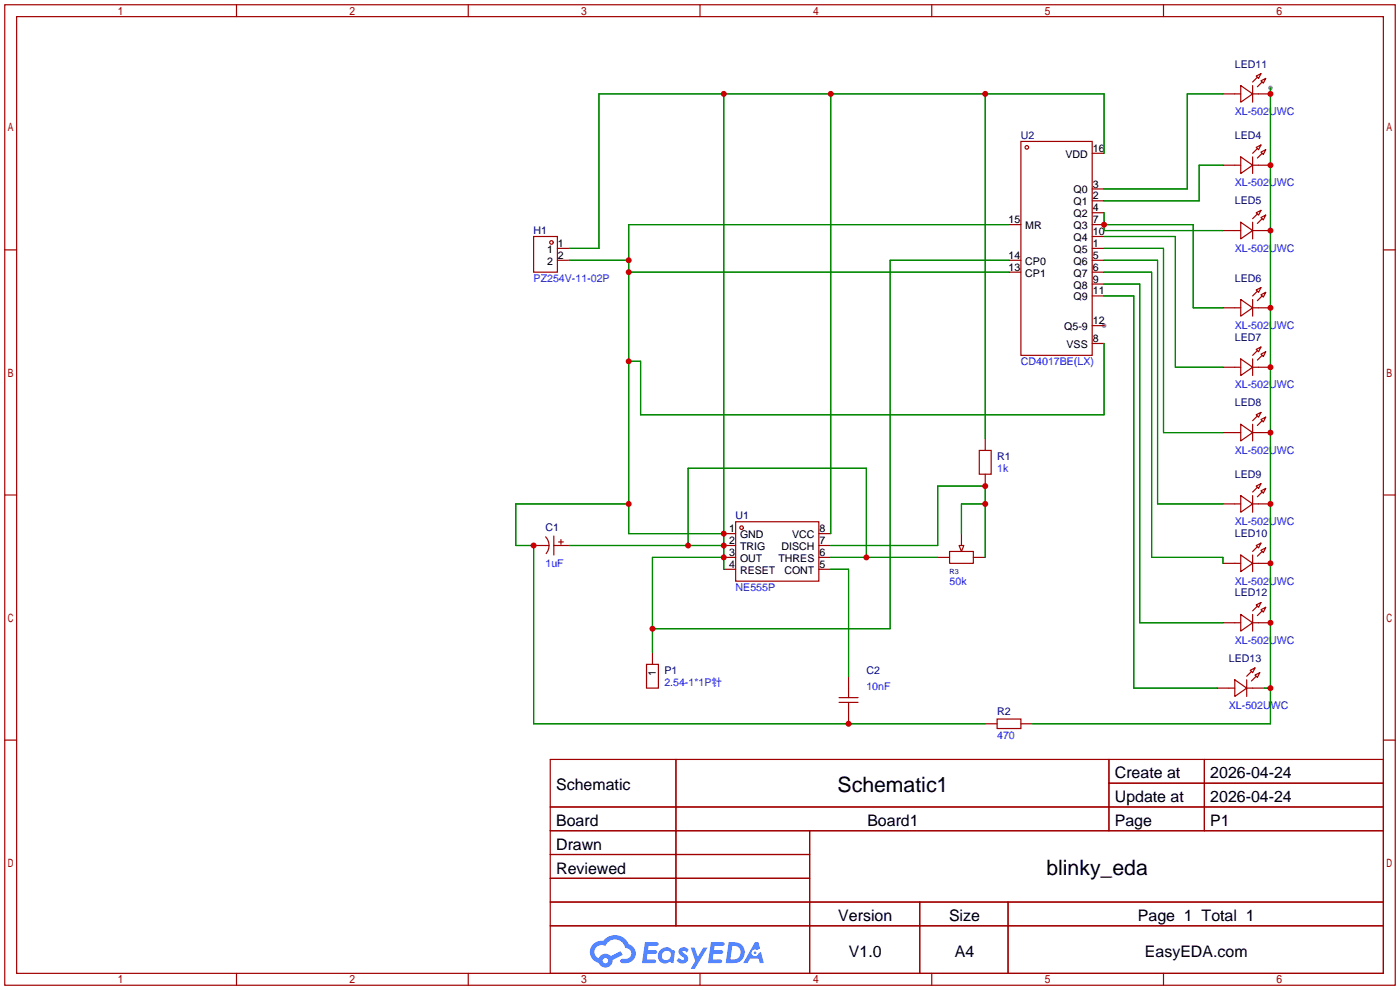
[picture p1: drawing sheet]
<svg xmlns="http://www.w3.org/2000/svg" width="299mm" height="212mm" viewBox="0 0 299 212" stroke-linecap="round" stroke-linejoin="round" font-family="sans-serif">
<g fill="#999">
<circle cx="236" cy="69.6" r=".51"/>
<circle cx="271.5" cy="18.8" r=".51"/>
</g>
<g fill="none" stroke="#a10000" stroke-width=".25">
<path d="M1 1h297.2v209.6h-297.2zM3.6 3.6h292.1v204.4h-292.1zM50.5 1v2.6M100.1 1v2.6M149.6 1v2.6M199.1 1v2.6M248.7 1v2.6M1 53.4h2.6M295.7 53.4h2.5M1 105.8h2.6M295.7 105.8h2.5M1 158.2h2.6"/>
<path d="M295.7 158.2h2.5M117.6 162.3h178.1v45.7h-178.1zM117.6 172.5h178.1M117.6 177.5h178.1M144.5 162.3v35.6M173 177.5v30.5M237 162.3v15.2M237 167.4h58.7M257.4 162.3v15.2M117.6 182.6h55.4M117.6 192.8h178.1M117.6 187.7h55.4"/>
<path d="M117.6 197.9h178.1M196.6 192.8v15.2M215.4 192.8v15.2M50.5 208v2.6M100.1 208v2.6M149.6 208v2.6M199.1 208v2.6M248.7 208v2.6"/>
</g>
<g fill="#5487ff">
<path d="M145.3 202.7a1.3 1.3 0 0 1 1.9 .3l-.4 .6a.54 .54 0 0 0-.9-.2l.1 .2a1.34 1.34 0 0 1 .9 1.8 1.47 1.47 0 0 1-2.3-.1l.5-.6 .8 .5a.31 .31 0 0 0 .4-.3 .31 .31 0 0 0-.3-.4 1.12 1.12 0 0 1-.7-1.8z"/>
<path d="M147.6 202.5h.9l.6 2 1.2-2h.9l-2.7 4.6h-.9l1-1.7z"/>
<path d="M137.8 201.4h1.7a1.31 1.31 0 0 1 1.2 .2 .4 .4 0 0 1-.3 .5l-1.8 .1-.1 .9h1.6a.4 .4 0 0 1 .4 .4 .4 .4 0 0 1-.5 .4h-1.6l-.2 1.2h1.4a.46 .46 0 0 1 .5 0 .46 .46 0 0 1 .1 .5l-.4 .2h-2.6z"/>
<path d="M151.9 201.4h1.7a1.32 1.32 0 0 1 1.2 .2 .39 .39 0 0 1-.3 .5l-1.8 .1-.1 .9h1.6a.4 .4 0 0 1 .4 .4 .4 .4 0 0 1-.4 .4h-1.7l-.2 1.2h1.4a.46 .46 0 0 1 .5 0 .46 .46 0 0 1 .1 .5l-.4 .2h-2.6z"/>
<path d="M161.3 201.4h.8l.3 1.3-.6 .4a.75 .75 0 0 0-1.1 .3 .75 .75 0 0 0 .5 1 .75 .75 0 0 0 .9-.7l.5-.2 .6 2.3h-.8l-.3-.9h-1.8l-.5 .9h-1z"/>
<path d="M155.7 201.4l-.6 4.4h1.5a2.27 2.27 0 0 0 2.6-2.2 2.27 2.27 0 0 0-2.7-2.2zM156.5 202.1a1.5 1.5 0 0 1 1.8 1.6 1.5 1.5 0 0 1-1.9 1.4h-.3z"/>
<path d="M141.2 203a1.6 1.6 0 0 0-.3 2.3 1.6 1.6 0 0 0 2.3 .2l.7 .3 .3-2.4-.1-.3-.5-.1a1.58 1.58 0 0 0-2.4 0zM141.8 203.5a.98 .98 0 0 1 1.6 .4 .98 .98 0 0 1-1.1 1.3 .94 .94 0 0 1-.9-.7 .94 .94 0 0 1 .4-1z"/>
<path d="M126.8 201.8a2.37 2.37 0 0 0 1.1 4 1.54 1.54 0 0 0 1.8 1 1.54 1.54 0 0 0 1.2-1.6l2.2-1.1-.5-.8-2 1a1.57 1.57 0 0 0-2.7 .5 1.5 1.5 0 0 1-.7-2.1 1.5 1.5 0 0 1 2.2-.5 2.23 2.23 0 0 1 2.3-1.4 2.23 2.23 0 0 1 2 1.8 1.16 1.16 0 0 1 1.2 1.1 1.16 1.16 0 0 1-1.1 1.2h-.7a.47 .47 0 0 0-.5 .4 .47 .47 0 0 0 .4 .5 2.17 2.17 0 0 0 2.5-.9 2.17 2.17 0 0 0-.3-2.7l-.8-.4a3.2 3.2 0 0 0-5.5-.7l-1.1 .1zM128.8 205.3a.6 .6 0 0 1 1.2 0 .6 .6 0 0 1-1.2 0z"/>
<circle cx="161.4" cy="203.6" r=".28"/>
</g>
<g fill="none" stroke="#a10000" stroke-width=".25">
<path d="M265.2 18.3l2.5 1.8-2.5 1.7zM267.7 18.3v3.5M268.5 16.3l1-.6-.5 1.1zM268.7 16.5l-1 1M269.5 17.3l1-.5-.5 1zM269.7 17.5l-1 1M218.2 30.2h15.2v45.7h-15.2zM233.4 32.8h2.6M261.4 35.3h3.8M261.4 20.1h3.8M265.2 33.5l2.5 1.8-2.5 1.8zM267.7 35.3h3.8"/>
<path d="M267.7 33.5v3.6M267.7 20.1h3.8M268.5 31.5l1-.5-.5 1zM268.7 31.8l-1 1M269.5 32.5l1-.5-.5 1zM269.7 32.8l-1 1M114 50.5h5.1v7.7h-5.1zM119.1 55.6h2.6M119.1 53.1h2.6M215.6 48h2.6M215.6 55.6h2.6M215.6 58.2h2.6"/>
<path d="M233.4 48h2.6M233.4 55.6h2.6M233.4 58.2h2.6M233.4 53.1h2.6M233.4 50.5h2.6M233.4 45.5h2.6M233.4 42.9h2.6M233.4 40.4h2.6M261.4 49.3h3.8M265.2 47.5l2.5 1.8-2.5 1.8zM267.7 47.5v3.6M267.7 49.3h3.8"/>
<path d="M268.5 45.5l1-.5-.5 1zM268.7 45.7l-1 1M269.5 46.5l1-.5-.5 1zM269.7 46.7l-1 1.1M233.4 73.4h2.6M233.4 63.2h2.6M233.4 60.7h2.6M233.4 69.6h2.6M261.4 65.8h3.8M261.4 78.5h3.8M265.2 64l2.5 1.8-2.5 1.8zM265.2 76.7l2.5 1.8-2.5 1.8z"/>
<path d="M267.7 64v3.6M267.7 76.7v3.6M267.7 65.8h3.8M267.7 78.5h3.8M268.5 62l1-.5-.5 1zM268.5 74.7l1-.5-.5 1zM268.7 62.2l-1 1M268.7 74.9l-1 1M269.5 63l1-.5-.5 1zM269.5 75.7l1-.5-.5 1zM269.7 63.2l-1 1.1M269.7 75.9l-1 1.1"/>
<path d="M209.3 96.3h2.5v5h-2.5zM210.6 93.7v2.6M261.4 92.5h3.8M265.2 90.7l2.5 1.8-2.5 1.7zM267.7 90.7v3.5M267.7 92.5h3.8M268.5 88.6l1-.5-.5 1.1zM268.7 88.9l-1 1M269.5 89.7l1-.5-.5 1zM269.7 89.9l-1 1M114 116.6h3.3M116.6 114.7a2.74 2.74 0 0 1 .1 3.6"/>
<path d="M118.4 116.6h3.3M118.4 114.6v4M119.4 115.8h1M119.9 115.3v1M154.7 114h2.5M154.7 116.6h2.5M154.7 119.1h2.5M157.2 111.5h17.8v12.7h-17.8zM175 114h2.5M175 116.6h2.5M175 119.1h2.5M200.4 119.1h2.5"/>
<path d="M202.9 117.9h5.1v2.5h-5.1zM205 116.6h1l-.5 1.3zM205.5 114v2.6M208 119.1h2.6M210.6 101.3v2.6M261.4 107.7h3.8M265.2 105.9l2.5 1.8-2.5 1.8zM265.2 118.6l2.5 1.8-2.5 1.8zM267.7 105.9v3.6M267.7 118.6v3.6M267.7 107.7h3.8M268.5 103.9l1-.5-.5 1z"/>
<path d="M268.5 116.6l1-.5-.5 1zM268.7 104.1l-1 1.1M268.7 116.8l-1 1.1M269.5 104.9l1-.5-.5 1zM269.5 117.6l1-.5-.5 1zM269.7 105.2l-1 1M269.7 117.9l-1 1M139.4 139.4v2.6M154.7 121.7h2.5M175 121.7h2.5M261.4 120.4h3.8M261.4 133.1h3.8"/>
<path d="M265.2 131.3l2.5 1.8-2.5 1.8zM267.7 131.3v3.6M267.7 120.4h3.8M267.7 133.1h3.8M268.5 129.3l1-.5-.5 1zM268.7 129.5l-1 1.1M269.5 130.3l1-.5-.5 1zM269.7 130.6l-1 1M138.2 142h2.5v5.1h-2.5zM179.3 150.1h4.1M179.3 149.1h4.1M181.4 144.5v4.6"/>
<path d="M181.4 150.1v4.6M210.6 154.7h2.5M213.1 153.7h5.1v2h-5.1zM218.2 154.7h2.5M260.1 147.1h3.8M263.9 145.3l2.5 1.8-2.5 1.7zM266.4 147.1h3.9M266.4 145.3v3.5M267.2 143.3l1-.6-.5 1.1zM267.5 143.5l-1.1 1M268.2 144.3l1-.5-.5 1zM268.5 144.5l-1 1"/>
<circle cx="219.5" cy="31.5" r=".38"/>
<circle cx="117.9" cy="51.8" r=".38"/>
<circle cx="158.5" cy="112.8" r=".38"/>
</g>
<g fill="none" stroke="#008700" stroke-width=".25">
<path d="M271.5 18.8v135.9h-50.8M154.7 20.1v101.6M177.5 20.1v93.9M210.6 20.1v73.6M236 32.8v-12.7h-108v33h-6.3M261.4 20.1h-7.7v20.3h-17.7M261.4 35.3h-5.1v7.6h-20.3M121.7 55.6h12.7M134.4 58.2h81.2M215.6 48h-81.2v66h20.3M215.6 55.6h-25.4v78.8h-50.8M236 45.5v3.8h25.4"/>
<path d="M236 48h19v17.8h6.4M236 50.5h15.2v28h10.2M236 53.1h12.7v39.4h12.7M236 55.6h11.4v52.1h14M236 58.2h10.1v60.9h15.3v1.3M236 73.4v15.2h-99.1v-11.4h-2.5M236 60.7h7.6v72.4h17.8M236 63.2h6.3v83.9h17.8M121.7 116.6h33M134.4 107.7h-24.2v8.9h3.8v38.1h96.6M147.1 116.6v-16.5h38.1v19M154.7 119.1h-15.3v20.3"/>
<path d="M177.5 119.1h22.9M177.5 116.6h22.9v-12.7h10.2v15.2M210.6 107.7h-5.1v6.3M177.5 121.7h3.9v22.8M270.3 147.1h1.2"/>
</g>
<g fill="#c00">
<circle cx="236" cy="48" r=".63"/>
<circle cx="271.5" cy="147.1" r=".63"/>
<circle cx="271.5" cy="133.1" r=".63"/>
<circle cx="271.5" cy="120.4" r=".63"/>
<circle cx="271.5" cy="107.7" r=".63"/>
<circle cx="271.5" cy="92.5" r=".63"/>
<circle cx="271.5" cy="78.5" r=".63"/>
<circle cx="271.5" cy="65.8" r=".63"/>
<circle cx="271.5" cy="49.3" r=".63"/>
<circle cx="271.5" cy="35.3" r=".63"/>
<circle cx="271.5" cy="20.1" r=".63"/>
<circle cx="114" cy="116.6" r=".63"/>
<circle cx="181.4" cy="154.7" r=".63"/>
<circle cx="134.4" cy="107.7" r=".63"/>
<circle cx="134.4" cy="77.2" r=".63"/>
<circle cx="134.4" cy="58.2" r=".63"/>
<circle cx="134.4" cy="55.6" r=".63"/>
<circle cx="154.7" cy="114" r=".63"/>
<circle cx="154.7" cy="20.1" r=".63"/>
<circle cx="177.5" cy="20.1" r=".63"/>
<circle cx="210.6" cy="20.1" r=".63"/>
<circle cx="154.7" cy="116.6" r=".63"/>
<circle cx="154.7" cy="119.1" r=".63"/>
<circle cx="139.4" cy="134.4" r=".63"/>
<circle cx="147.1" cy="116.6" r=".63"/>
<circle cx="185.2" cy="119.1" r=".63"/>
<circle cx="210.6" cy="107.7" r=".63"/>
<circle cx="210.6" cy="103.9" r=".63"/>
</g>
<g font-size="4.5">
<text x="179" y="169.2">Schematic1</text>
<text x="223.6" y="187">blinky_eda</text>
</g>
<g font-size="3.4">
<text x="238.3" y="166.4">Create at</text>
<text x="258.7" y="166.4">2026-04-24</text>
<text x="118.9" y="168.9">Schematic</text>
<text x="238.3" y="171.4">Update at</text>
<text x="258.7" y="171.4">2026-04-24</text>
<text x="118.9" y="176.5">Board</text>
<text x="185.4" y="176.5">Board1</text>
<text x="238.3" y="176.5">Page</text>
<text x="258.7" y="176.5">P1</text>
<text x="118.9" y="181.6">Drawn</text>
<text x="118.9" y="186.7">Reviewed</text>
<text x="179.2" y="196.8">Version</text>
<text x="202.8" y="196.8">Size</text>
<text x="243.2" y="196.8">Page 1 Total 1</text>
<text x="181.4" y="204.5">V1.0</text>
<text x="204.1" y="204.5">A4</text>
<text x="244.7" y="204.5">EasyEDA.com</text>
</g>
<g font-size="2.3" fill="#000080">
<text x="263.9" y="14.4">LED11</text>
<text x="218.2" y="29.7">U2</text>
<text x="263.9" y="29.7">LED4</text>
<text x="263.9" y="43.7">LED5</text>
<text x="114" y="50">H1</text>
<text x="263.9" y="60.2">LED6</text>
<text x="263.9" y="72.9">LED7</text>
<text x="263.9" y="86.8">LED8</text>
<text x="213.1" y="98.3">R1</text>
<text x="263.9" y="102.1">LED9</text>
<text x="116.6" y="113.5">C1</text>
<text x="157.2" y="111">U1</text>
<text x="263.9" y="114.8">LED10</text>
<text x="263.9" y="127.5">LED12</text>
<text x="142" y="144">P1</text>
<text x="185.2" y="144">C2</text>
<text x="262.6" y="141.4">LED13</text>
<text x="213.1" y="152.9">R2</text>
</g>
<g font-size="2.3" fill="#00f">
<text x="263.9" y="24.6">XL-502UWC</text>
<text x="263.9" y="39.8">XL-502UWC</text>
<text x="263.9" y="53.8">XL-502UWC</text>
<text x="114" y="60.2">PZ254V-11-02P</text>
<text x="263.9" y="70.3">XL-502UWC</text>
<text x="218.2" y="77.9">CD4017BE(LX)</text>
<text x="263.9" y="83">XL-502UWC</text>
<text x="213.1" y="100.8">1k</text>
<text x="263.9" y="97">XL-502UWC</text>
<text x="263.9" y="112.2">XL-502UWC</text>
<text x="116.6" y="121.1">1uF</text>
<text x="202.9" y="124.9">50k</text>
<text x="263.9" y="124.9">XL-502UWC</text>
<text x="157.2" y="126.2">NE555P</text>
<text x="263.9" y="137.6">XL-502UWC</text>
<text x="142" y="146.5">2.54-1*1P针</text>
<text x="185.2" y="147.5">10nF</text>
<text x="262.6" y="151.6">XL-502UWC</text>
<text x="213.1" y="158">470</text>
</g>
<g font-size="2.3">
<text x="227.7" y="33.7">VDD</text>
<text x="233.6" y="32.5">16</text>
<text x="229.5" y="41.3">Q0</text>
<text x="233.6" y="40.1">3</text>
<text x="215.5" y="47.7">15</text>
<text x="229.5" y="46.4">Q2</text>
<text x="229.5" y="43.9">Q1</text>
<text x="233.6" y="47.7">7</text>
<text x="233.6" y="45.2">4</text>
<text x="233.6" y="42.6">2</text>
<text x="119.3" y="52.8">1</text>
<text x="219.1" y="49">MR</text>
<text x="229.5" y="51.5">Q4</text>
<text x="229.5" y="49">Q3</text>
<text x="233.6" y="52.8">1</text>
<text x="233.6" y="50.2">10</text>
<text x="116.9" y="54">1</text>
<text x="116.9" y="56.6">2</text>
<text x="119.3" y="55.3">2</text>
<text x="215.5" y="55.3">14</text>
<text x="215.5" y="57.9">13</text>
<text x="219.1" y="56.6">CP0</text>
<text x="219.1" y="59.1">CP1</text>
<text x="229.5" y="59.1">Q7</text>
<text x="229.5" y="56.6">Q6</text>
<text x="229.5" y="54">Q5</text>
<text x="233.6" y="57.9">6</text>
<text x="233.6" y="55.3">5</text>
<text x="229.5" y="64.2">Q9</text>
<text x="229.5" y="61.7">Q8</text>
<text x="233.6" y="62.9">11</text>
<text x="233.6" y="60.4">9</text>
<text x="227.4" y="70.6">Q5-9</text>
<text x="233.6" y="69.3">12</text>
<text x="227.9" y="74.4">VSS</text>
<text x="233.6" y="73.1">8</text>
<text x="155.8" y="113.7">1</text>
<text x="175.1" y="113.7">8</text>
<text x="155.8" y="116.3">2</text>
<text x="155.8" y="118.8">3</text>
<text x="158.2" y="115">GND</text>
<text x="158.2" y="117.5">TRIG</text>
<text x="167" y="117.5">DISCH</text>
<text x="169.3" y="115">VCC</text>
<text x="175.1" y="118.8">6</text>
<text x="175.1" y="116.3">7</text>
<text x="155.8" y="121.4">4</text>
<text x="158.2" y="120.1">OUT</text>
<text x="158.2" y="122.6">RESET</text>
<text x="166.4" y="120.1">THRES</text>
<text x="167.6" y="122.6">CONT</text>
<text x="175.1" y="121.4">5</text>
<text x="140.2" y="144.5" transform="rotate(-90 140.2 144.5)">1</text>
</g>
<text font-size="1.5" fill="#000080" x="202.9" y="122.6">R3</text>
</svg>
